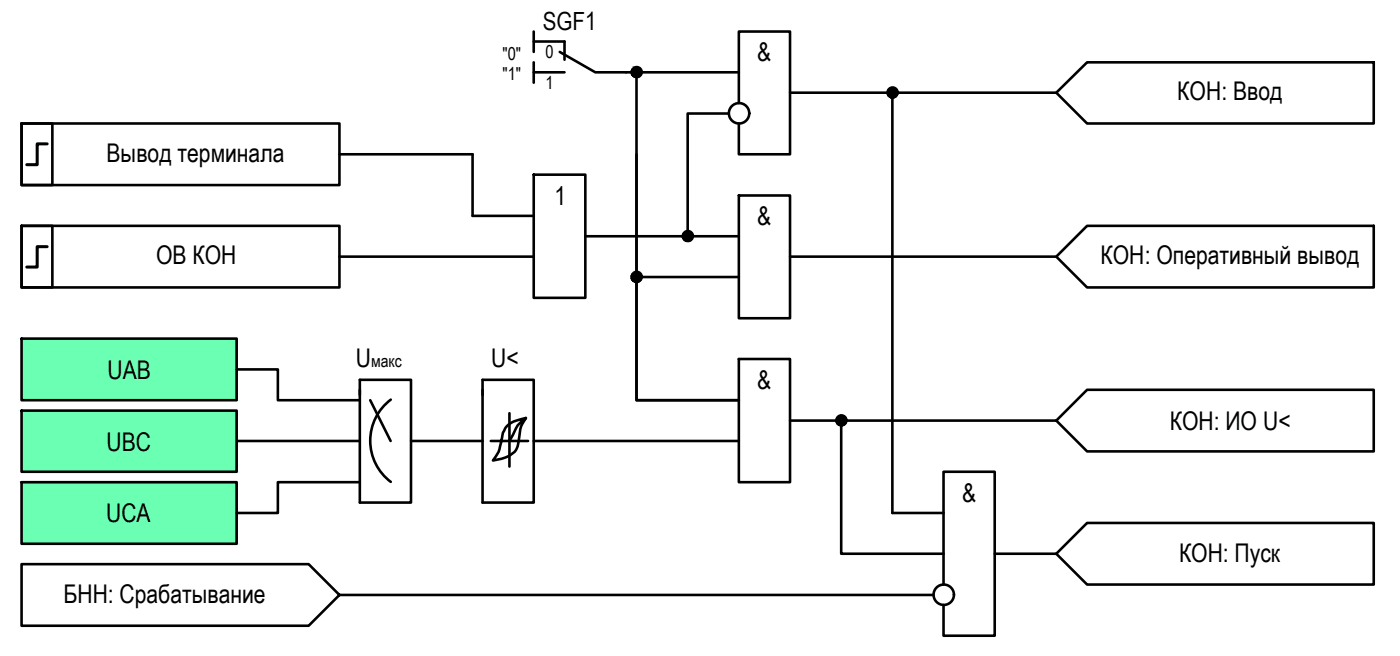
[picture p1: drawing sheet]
<svg xmlns="http://www.w3.org/2000/svg" width="137mm" height="64mm" viewBox="0 0 137 64" stroke-linecap="round" stroke-linejoin="round" font-family="sans-serif">
<g fill="none" stroke="#000" stroke-width=".25">
<path d="M2.1 12.1h3v6h-3zM2.1 12.1h31v6h-31zM52.1 17h5v12.1h-5zM52.1 4.1h3v1.7M52.1 7.1h3M52.1 3.1v2M52.1 6.1v2M54.6 5.1l3.5 2h14M62.1 7.1v32h10h-10v-24M72.1 10.1v-7h5v12h-5v-3M72.1 19.1h5v12h-5zM77.1 9h26"/>
<path d="M103.1 9l3-2.9h28v6h-28zM2.1 22h3v6.1h-3zM2.1 22h31v6.1h-31zM35.1 38v11.1h5v-12h-5v1.5M36.1 39.1l2 3.9M38.1 39a5 5 0 0 0 0 8M46.1 21.1h6M47.1 38v11.1h5v-12h-5v1.5M57.1 23.1h15M72.1 35h5v12.1h-5zM77.1 25h26M106.1 38h28v6.1h-28l-3-3z"/>
<path d="M106.1 22h28v6.1h-28l-3-3.1zM33.1 58.1l-3 3h-28v-6h28l3 3h58M40.1 43h7M49.7 43h1.9M49.7 40.3v5.2M51.3 40.8a2.73 2.73 0 0 0-.6 1.7 2.53 2.53 0 0 1-.5 1.6l-.3 .3a3.7 3.7 0 0 1-1.8 .5 5.4 5.4 0 0 0 1-2.7 2.04 2.04 0 0 1 1.7-1.3l.5-.1-.3 .2a2.75 2.75 0 0 0-.9 1.4l-.4 .6h-1.8M52.1 43h20M77.1 41.1h26M82.1 41.1v12.9h10M87.1 50.1h5M92.1 57.1v-11.1h5v16h-5v-3M97.1 54h6"/>
<path d="M103.1 54l3-3h28v6.1h-28z"/>
<circle cx="62.2" cy="7" r=".49"/>
<circle cx="72.1" cy="11.1" r=".99"/>
<circle cx="87.1" cy="9" r=".49"/>
<circle cx="62.2" cy="27" r=".49"/>
<circle cx="67.2" cy="23" r=".49"/>
<circle cx="82.1" cy="41" r=".49"/>
<circle cx="92.1" cy="58" r=".99"/>
</g>
<g fill="#000" stroke="#000" stroke-width=".1">
<path d="M61.8 6.7h.6zM62 7.6h.2zM62 6.5h.2zM87 9.6h.2zM87.1 8.6h.1zM62 27.5h.2zM62 26.6h.2zM67 23.6h.3zM67 22.6h.2zM82 40.5h.2z"/>
<path d="M62 7.6h.2zM62 7.6h.2z"/>
<path d="M62 6.5l.2 .1zM62 6.5l.2 .1z"/>
<path d="M62 6.6h.3zM62 6.6h.3z"/>
<path d="M62 6.6h.3zM61.9 6.6h.4z"/>
<path d="M62 7.5h.3zM62 7.5l.2 .1z"/>
<path d="M61.9 6.6h.5zM61.9 6.6h.5z"/>
<path d="M61.9 7.5h.4zM61.9 7.5h.4z"/>
<path d="M61.9 6.6l.5 .1zM61.9 6.6l.5 .1zM61.8 6.7h.6z"/>
<path d="M61.9 7.5h.5zM61.9 7.5h.4z"/>
<path d="M61.8 6.7h.7zM61.8 6.7h.7z"/>
<path d="M61.8 7.4l.6 .1zM61.8 7.4l.6 .1z"/>
<path d="M61.8 7.5h.6zM61.8 7.5h.6z"/>
<path d="M61.8 6.7l.7 .1zM61.8 6.7l.7 .1z"/>
<path d="M61.8 7.4h.7zM61.8 7.4h.6z"/>
<path d="M61.7 6.8h.9zM61.7 6.8h.9z"/>
<path d="M61.7 7.4h.8zM61.7 7.4h.9z"/>
<path d="M61.7 7.4h.8zM61.7 7.4h.8z"/>
<path d="M61.7 6.8h.9zM61.7 6.8h.9z"/>
<path d="M61.7 6.8l.9 .1zM61.7 6.8l.9 .1z"/>
<path d="M61.7 7.3l.9 .1zM61.7 7.3l.9 .1z"/>
<path d="M61.7 6.9h.9zM61.7 6.9h.9z"/>
<path d="M61.6 6.9l1 .1zM61.6 6.9l1 .1z"/>
<path d="M61.6 7h1zM61.6 7h1z"/>
<path d="M61.6 7l1 .1zM61.6 7l1 .1z"/>
<path d="M61.6 7.1h1zM61.6 7.1h1z"/>
<path d="M61.6 7.1l1 .1zM61.6 7.1l1 .1z"/>
<path d="M61.6 7.2l1 .1v-.1zM61.6 7.2l1 .1h-.9z"/>
<path d="M61.7 7.3h.9zM61.7 7.3h.9z"/>
<path d="M61.6 7.1h1zM61.6 7.1h1z"/>
<path d="M87 9.6h.2zM87.1 9.6h.1z"/>
<path d="M87.1 8.6h.1zM87 8.6h.2z"/>
<path d="M87 8.6h.3zM86.9 8.6h.4z"/>
<path d="M86.9 8.6h.4zM86.9 8.6h.4z"/>
<path d="M86.9 9.6h.4zM86.9 9.6h.3z"/>
<path d="M86.9 8.6h.5zM86.9 8.6h.5z"/>
<path d="M86.9 9.5h.4zM86.9 9.5l.4 .1z"/>
<path d="M86.9 8.6l.5 .1zM86.9 8.6l.5 .1z"/>
<path d="M86.9 9.5h.5zM86.9 9.5h.4z"/>
<path d="M86.9 8.7h.5zM86.8 8.7h.6z"/>
<path d="M86.9 9.5h.5zM86.9 9.5h.5z"/>
<path d="M86.8 8.7h.7zM86.8 8.7h.7z"/>
<path d="M86.8 9.4h.6zM86.8 9.4l.6 .1z"/>
<path d="M86.8 8.7l.7 .1zM86.8 8.7l.7 .1z"/>
<path d="M86.7 8.8h.8zM86.7 8.8h.8z"/>
<path d="M86.7 9.4h.8zM86.7 9.4h.8z"/>
<path d="M86.8 9.4h.7zM86.8 9.4h.6z"/>
<path d="M86.7 8.8h.9zM86.7 8.8h.9z"/>
<path d="M86.7 9.3h.8zM86.7 9.3l.8 .1z"/>
<path d="M86.7 8.8l.9 .1zM86.7 8.8l.9 .1z"/>
<path d="M86.6 8.9h1zM86.6 8.9h1z"/>
<path d="M86.6 9.3h1zM86.6 9.3h1z"/>
<path d="M86.7 9.3h.9zM86.7 9.3h.8z"/>
<path d="M86.6 8.9l1 .1zM86.6 8.9l1 .1z"/>
<path d="M86.6 9h1zM86.6 9h1z"/>
<path d="M86.6 9h1zM86.6 9h1z"/>
<path d="M86.6 9l1 .1zM86.6 9l1 .1z"/>
<path d="M86.6 9.1l1 .1v-.1zM86.6 9.1l1 .1h-1z"/>
<path d="M86.6 9.2h1zM86.6 9.2h1z"/>
<path d="M86.6 9.2h1zM86.6 9.2l1 .1z"/>
<path d="M62 27.5h.2zM62 27.5h.2z"/>
<path d="M62 26.6h.2zM62 26.6h.2z"/>
<path d="M62 26.6h.3zM62 26.6h.3z"/>
<path d="M62 26.6h.3zM62 26.6h.3z"/>
<path d="M62 27.5h.3zM62 27.5h.2z"/>
<path d="M61.9 26.6h.5zM61.9 26.6h.5z"/>
<path d="M61.9 27.5h.4zM61.9 27.5h.4z"/>
<path d="M61.9 26.6l.5 .1zM61.9 26.6l.5 .1z"/>
<path d="M61.9 27.5h.5zM61.9 27.5h.4z"/>
<path d="M61.8 26.7h.6zM61.8 26.7h.6z"/>
<path d="M61.8 26.7h.7zM61.8 26.7h.7z"/>
<path d="M61.8 27.4l.6 .1zM61.8 27.4l.6 .1z"/>
<path d="M61.8 27.5h.6zM61.8 27.5h.6z"/>
<path d="M61.8 26.7h.7zM61.8 26.7h.7z"/>
<path d="M61.8 27.4h.7zM61.8 27.4h.6z"/>
<path d="M61.7 26.7l.9 .1zM61.7 26.7l.9 .1z"/>
<path d="M61.7 27.4h.8zM61.7 27.4h.8z"/>
<path d="M61.7 26.8h.9zM61.7 26.8h.9z"/>
<path d="M61.7 26.8l.9 .1zM61.7 26.8l.9 .1z"/>
<path d="M61.7 27.3h.9zM61.7 27.3h.9z"/>
<path d="M61.7 27.3h.9zM61.7 27.3l.8 .1z"/>
<path d="M61.7 26.9h.9zM61.7 26.9h.9z"/>
<path d="M61.6 26.9l1 .1zM61.6 26.9l1 .1z"/>
<path d="M61.6 27h1zM61.6 27h1z"/>
<path d="M61.6 27h1zM61.6 27h1z"/>
<path d="M61.6 27.1l1 .1zM61.6 27.1l1 .1z"/>
<path d="M61.6 27.2h1zM61.6 27.2h1z"/>
<path d="M61.6 27.2l1 .1zM61.6 27.2l1 .1z"/>
<path d="M61.7 27.3h.9zM61.7 27.3h.9z"/>
<path d="M61.6 27l1 .1v-.1zM61.6 27l1 .1h-1z"/>
<path d="M67 23.6h.2zM67 23.6h.2z"/>
<path d="M67 22.6h.3zM67 22.6h.3z"/>
<path d="M67 22.6h.3zM67 22.6h.3z"/>
<path d="M67 22.6h.3zM66.9 22.6h.4z"/>
<path d="M67 23.5h.3zM67 23.5l.3 .1z"/>
<path d="M66.9 22.6h.5zM66.9 22.6h.5z"/>
<path d="M66.9 23.5h.4zM66.9 23.5h.4z"/>
<path d="M66.9 22.6h.5zM66.8 22.6h.6z"/>
<path d="M66.9 23.5h.5zM66.9 23.5h.4z"/>
<path d="M66.8 22.6l.6 .1zM66.8 22.6l.6 .1z"/>
<path d="M66.8 22.7h.7zM66.8 22.7h.7z"/>
<path d="M66.8 23.4l.6 .1zM66.8 23.4l.6 .1z"/>
<path d="M66.8 23.5h.6zM66.8 23.5h.6z"/>
<path d="M66.7 22.7l.8 .1zM66.7 22.7l.8 .1z"/>
<path d="M66.7 23.4h.8zM66.7 23.4h.7z"/>
<path d="M66.7 22.8h.9zM66.7 22.8h.9z"/>
<path d="M66.7 23.4h.8zM66.7 23.4h.8z"/>
<path d="M66.7 22.8h.9zM66.7 22.8h.9z"/>
<path d="M66.7 22.8l.9 .1zM66.7 22.8l.9 .1z"/>
<path d="M66.7 23.3h.9zM66.7 23.3h.9z"/>
<path d="M66.7 23.3h.9zM66.7 23.3l.8 .1z"/>
<path d="M66.7 22.9h.9zM66.7 22.9h.9z"/>
<path d="M66.6 22.9l1 .1zM66.6 22.9l1 .1z"/>
<path d="M66.6 23h1zM66.6 23h1z"/>
<path d="M66.6 23.1l1 .1zM66.6 23.1l1 .1z"/>
<path d="M66.6 23.2h1zM66.6 23.2h1z"/>
<path d="M66.7 23.2h.9zM66.7 23.2l.9 .1z"/>
<path d="M66.6 23l1 .1zM66.6 23l1 .1z"/>
<path d="M66.6 23.1h1zM66.6 23.1h1z"/>
<path d="M66.6 23.1h1zM66.6 23.1h1z"/>
<path d="M82 41.6h.2zM82 41.6h.2zM82 41.6h.2z"/>
<path d="M82 40.5l.2 .1zM82 40.5l.2 .1z"/>
<path d="M82 40.6h.3zM81.9 40.6h.4z"/>
<path d="M81.9 40.6h.4zM81.9 40.6h.4z"/>
<path d="M81.9 41.5h.4zM81.9 41.5l.3 .1z"/>
<path d="M81.9 40.6h.5zM81.9 40.6h.5z"/>
<path d="M81.9 41.5h.4zM81.9 41.5h.4z"/>
<path d="M81.9 40.6l.5 .1zM81.9 40.6l.5 .1z"/>
<path d="M81.9 41.5h.5zM81.9 41.5h.4z"/>
<path d="M81.8 40.7h.7zM81.8 40.7h.7z"/>
<path d="M81.8 41.5h.6zM81.8 41.5h.6z"/>
<path d="M81.8 40.7h.7zM81.8 40.7h.7z"/>
<path d="M81.8 41.4h.7zM81.8 41.4l.6 .1z"/>
<path d="M81.8 40.7l.7 .1zM81.8 40.7l.7 .1z"/>
<path d="M81.7 40.8h.8zM81.7 40.8h.8z"/>
<path d="M81.7 41.3l.8 .1zM81.7 41.3l.8 .1z"/>
<path d="M81.8 41.4h.7zM81.8 41.4h.7z"/>
<path d="M81.7 40.8h.9zM81.7 40.8h.9z"/>
<path d="M81.7 41.3h.8zM81.7 41.3h.8z"/>
<path d="M81.7 40.8l.9 .1zM81.7 40.8l.9 .1z"/>
<path d="M81.6 40.9h1zM81.6 40.9h1z"/>
<path d="M81.6 40.9l1 .1zM81.6 40.9l1 .1z"/>
<path d="M81.6 41.2l1 .1v-.1zM81.6 41.2l1 .1h-1z"/>
<path d="M81.6 41.3h1zM81.6 41.3h1z"/>
<path d="M81.7 41.3h.9zM81.7 41.3h.8z"/>
<path d="M81.6 41h1zM81.6 41h1z"/>
<path d="M81.6 41l1 .1zM81.6 41l1 .1z"/>
<path d="M81.6 41.1h1zM81.6 41.1h1z"/>
<path d="M81.6 41.1h1zM81.6 41.1h1z"/>
<path d="M81.6 41.1h1zM81.6 41.1l1 .1z"/>
</g>
<path d="M4.6 14h-1v2.1h-1M4.6 24.1h-1v2h-1" fill="none" stroke="#000" stroke-width=".3"/>
<!-- layer: 0 -->
<path d="M33.1 15.1h13v6M71.1 11.1h-4v12M87.1 9v41.1M2.1 33h21v6.1h-21zM23.1 36.1h4v3h8M33.1 25h19M62.1 27h10M2.1 40.1h21v5.9h-21zM2.1 47.1h21v6h-21zM23.1 43h12M35.1 47.1h-8v3h-4" fill="none" stroke="#000" stroke-width=".25"/>
<g fill="#6bffb3" stroke="#6bffb3" stroke-width=".1">
<path d="M2.1 33l21 6.1v-6.1zM2.1 33l21 6.1h-21z"/>
<path d="M2.1 40.1l21 5.9v-5.9zM2.1 40.1l21 5.9h-21z"/>
<path d="M2.1 47.1l21 6v-6zM2.1 47.1l21 6h-21z"/>
</g>
<g font-size="2.5">
<text x="73.9" y="6">&amp;</text>
<text x="114.9" y="9.8">КОН: Ввод</text>
<text x="10.4" y="15.8">Вывод терминала</text>
<text x="54.1" y="20">1</text>
<text x="73.9" y="22">&amp;</text>
<text x="15.2" y="25.8">ОВ КОН</text>
<text x="107.4" y="25.8">КОН: Оперативный вывод</text>
<text x="34.7" y="35.8">U</text>
<text x="48" y="35.8">U&lt;</text>
<text x="10.5" y="36.9">UAB</text>
<text x="73.9" y="38">&amp;</text>
<text x="114.2" y="41.9">КОН: ИО U&lt;</text>
<text x="10.4" y="44">UBC</text>
<text x="10.4" y="51">UCA</text>
<text x="93.9" y="49">&amp;</text>
<text x="6.2" y="58.8">БНН: Срабатывание</text>
<text x="115.1" y="54.8">КОН: Пуск</text>
</g>
<text font-size="2.4" x="53" y="3">SGF1</text>
<g font-size="1.7">
<text x="49.1" y="5.8">&quot;0&quot;</text>
<text x="53.2" y="5.7">0</text>
<text x="49.1" y="7.8">&quot;1&quot;</text>
<text x="53.2" y="8.7">1</text>
<text x="36.2" y="35.8">макс</text>
</g>
</svg>
